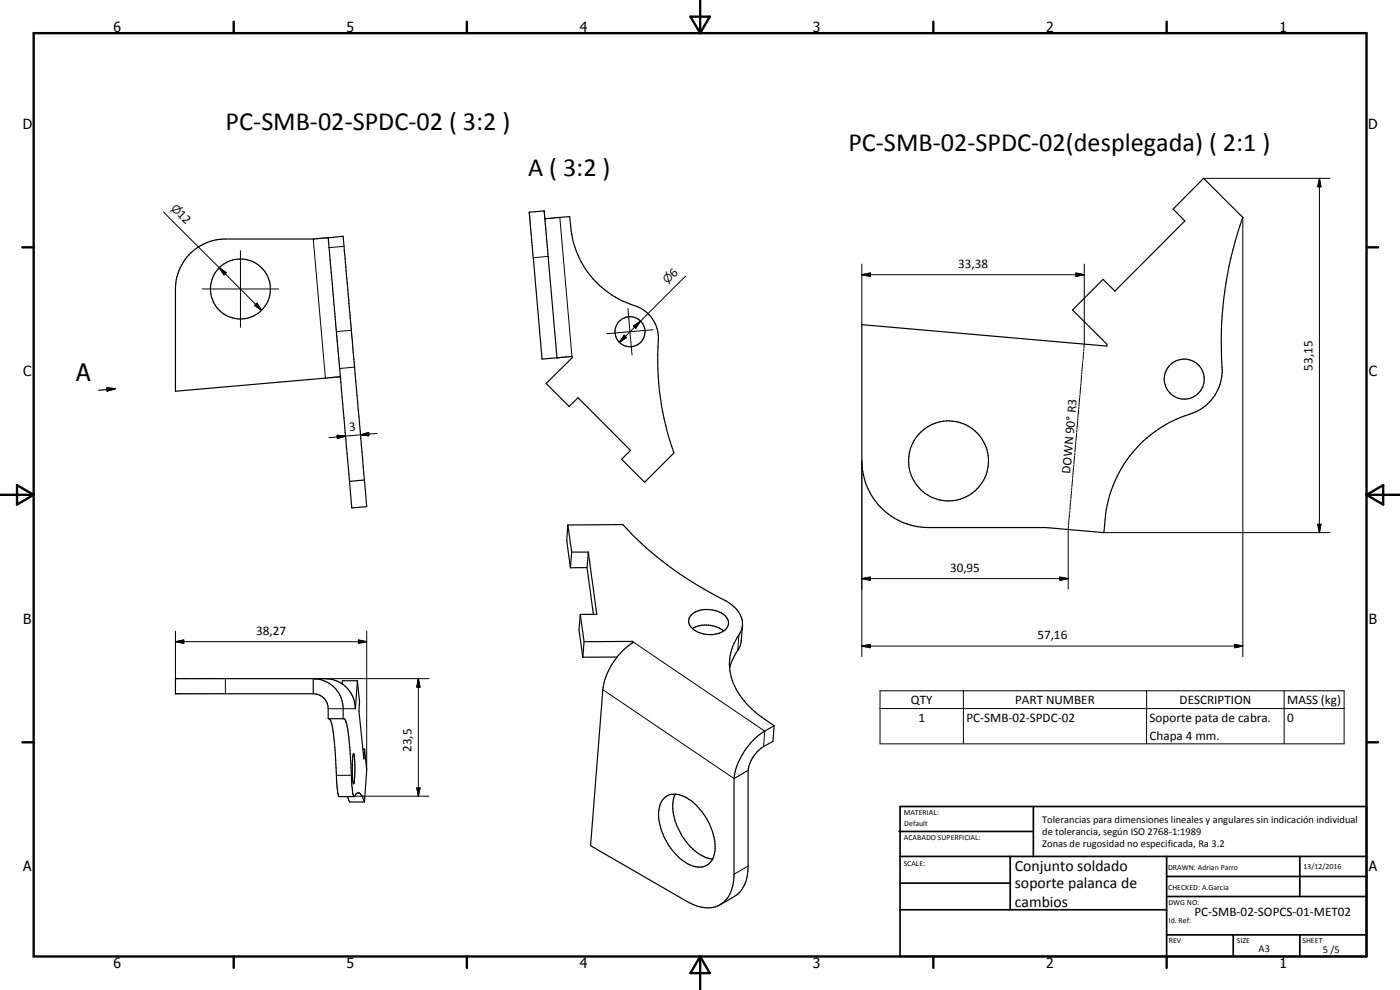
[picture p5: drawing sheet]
<svg xmlns="http://www.w3.org/2000/svg" width="420mm" height="297mm" viewBox="0 0 420 297" stroke-linecap="round" stroke-linejoin="round" font-family="sans-serif">
<g fill="none" stroke="#000" stroke-width=".35">
<path d="M98.5 71.3l6.4 73.1M98.5 71.3l4.5-.4 6.4 73.1M98.5 71.3l-4.5 .4h-26.4a15 15 0 0 0-14.9 15v30.7l49.4-4.4M158.8 63.7l4.6-.3 3.8 44-4.5 .3zM163.5 65.6l7.5-.6 .4 4.2a27.7 27.7 0 0 0 20.4 23 10.2 10.2 0 0 1 5.8 10 83.1 83.1 0 0 0 4.7 33.7l-8.8 8.8-6.9-6.9 2.6-2.7-15.7-15.8-2.7 2.7-6.9-6.9 7.8-7.7v-.4l-4.5 .4M163.5 65.6v.1M258.6 97.4l73.6 6.4v-.5l-10.3-10.3 9.1-9.2 3.6 3.5 21-21-3.5-3.6 9.1-9.2 11.8 11.7a114.7 114.7 0 0 0-6.2 46.7 13.9 13.9 0 0 1-11.1 12.8 36.3 36.3 0 0 0-24 31.1l-.4 4-17.5-1.5h-35.1a20 20 0 0 1-20.1-20zM32.1 116.4l2.5 .2-2.4 .7zM34.6 116.6l-5 .5M109.4 144l-4.5 .4M109.4 144l.7 8-4.5 .4-.7-8M170.4 157.5l16.5-.1a106.5 106.5 0 0 0 31.7 23.4 7.4 7.4 0 0 1 4 8.2 25.2 25.2 0 0 0-3.5 7.6 17.8 17.8 0 0 0 6.6 16.2 35.5 35.5 0 0 0 6.6 4.9"/>
<path d="M170.4 157.5l-.3 4.7 1.1 8.1M170.4 157.5l1.2 8.2M171.6 165.7l-.4 4.6M171.6 165.7h5M176.2 170.3l1.9 14M176.2 170.3h-5M176.6 165.7l2.5 18.6-5 .1M176.6 165.7l-.4 4.6M174.1 184.4l-.3 4.6 1.1 8.2M174.1 184.4l1.2 8.1M175.3 192.5l-.4 4.7M185.2 197.1l-10.3 .1"/>
<path d="M189.8 192.4v.5M189.8 192.4l-14.5 .1M189.8 192.4l.3 .3a20.3 20.3 0 0 0-9.2 14.2l-3.7 46.8 29 16.8a9.7 9.7 0 0 0 10.2 .8 10.2 10.2 0 0 0 3.9-9v-28.7M207.6 184.4a8 8 0 0 1 10.6 1.1 2.79 2.79 0 0 1-1.4 4.1 8.1 8.1 0 0 1-9.8-2l-.3-.7a2.56 2.56 0 0 1 .9-2.5zM207.8 188.6a8.5 8.5 0 0 1 9.4 .8M222.8 187.6l-.4 5.2-.5 1.4a20.5 20.5 0 0 0-2.9 6.2M94 208.2a4.5 4.5 0 0 1 4.5 4.4v3h4.7l.6 .8 .9 4.6 .9 14.8 .3 2.2 .3 1M94 208.2v-4.6a9 9 0 0 1 9 9v3M98.8 215.6a7.7 7.7 0 0 1 1.3 4.7l1.1 16 .4 2.5 .1 .2h4.6a1.18 1.18 0 0 1 1.1-1.1 1.18 1.18 0 0 1 1.3 1l.7 1.7M107.3 204.3l-.6 8.3a9.1 9.1 0 0 0-9-9h-45v4.6h41.3M107.3 204.3h-4.5l-.1 .9M107.3 204.3l.6 6.2-.2 2.9 1.5 14.3 .2-2.9"/>
<path d="M232.3 217.7l-.3 4.7-2.9 1.6a10 10 0 0 0-4.6 7.1M232.3 217.7l-2.8 1.7a20.5 20.5 0 0 0-9.2 14.2M104.2 239l.7 1.6h4.5M106.1 235.1v.1M106.1 226.2l.2 .7 .2 2.5v3.5l-.4 2.3-.4-2.7v-3.6zM108.9 224.8h.5M109.4 224.8l.7 6.3-.7 9.5M199 239.7a5.4 5.4 0 0 1 7.2-.3 18.5 18.5 0 0 1 8.4 15.9 4.9 4.9 0 0 1-7.6 4.2 18.3 18.3 0 0 1-9.3-16l.3-1.9zM202.6 238.3a11.5 11.5 0 0 0 .6 9.6 18.5 18.5 0 0 0 7.1 8.6l1.2 .7 2.4 .5M224.5 231.1l-4.2 2.5M224.5 231.1v28.7a10 10 0 0 1-4.1 9.2l-4.3 2.4"/>
<circle cx="72.2" cy="86.7" r="9"/>
<circle cx="189.1" cy="99.5" r="4.5"/>
<circle cx="355.4" cy="113.7" r="6"/>
<circle cx="284.7" cy="138.3" r="12"/>
</g>
<g fill="none" stroke="#000" stroke-width=".3">
<path d="M361.2 53.5h37.9M396 53.5l.4 2.5h-.9zM396 53.5v106.3M49.1 63.6l16.7 16.7M72.2 75.2v23M94 71.7l3.7 41.8M103.2 73.9l-4.4 .4M164.5 76.9l-4.4 .4M168 65.2l3.7 41.8M258.6 79.2v18.2M325.4 79.2l-.1 25.2M373 65.2v131.8"/>
<path d="M60.7 86.7h22.9M65.8 80.3l2.1 1.5-.7 .7zM65.8 80.3l12.7 12.8M76.4 91.7l.7-.7 1.4 2.1zM105.4 99.1l-4.4 .4M188.5 92.6l1.2 13.9M190.1 97.8l2.1-1.4-1.4 2.1zM192.2 96.4l-6.3 6.3M196 98.9l-13.9 1.2M205.7 82.9l-13.5 13.5M258.6 82.4l2.6-.5v1zM258.6 82.4h66.8"/>
<path d="M322.9 81.9l2.5 .5-2.5 .5zM106.4 110.2l-4.5 .4M187.3 100.6l.7 .7-2.1 1.4zM324 119.5l-.2 2.3M324.1 118.6v.6M324.3 116l-.2 2.3M324.4 115.1l-.1 .6M324.6 112.5l-.2 2.4M324.7 111.6l-.1 .6M324.9 109.1l-.2 2.3M325 108.2l-.1 .6M325.2 105.6l-.2 2.3"/>
<path d="M325.3 104.7l-.1 .6M101.2 130.6l2.5 .3-2.5 .7zM103.7 130.9l-5 .4M108.2 130.5l2.4-.7 .1 1zM113.2 130l-9.5 .9M258.6 138.3v58.7M322.3 139.5l-.1 .5M322.5 136.9l-.2 2.3M322.6 136l-.1 .6M322.8 133.4l-.2 2.3M322.9 132.5l-.1 .6M323.1 129.9l-.2 2.3"/>
<path d="M323.2 129l-.1 .6M323.4 126.4l-.2 2.3M323.5 125.6l-.1 .6M323.7 122.9l-.2 2.4M323.8 122.1v.6M320.7 157.7l-.1 19.1M320.7 156.8v.6M321 154.2l-.3 2.4M321 153.4v.6M321.3 150.7l-.2 2.4M321.3 149.9v.6M321.6 147.3l-.2 2.3"/>
<path d="M321.6 146.4v.6M321.9 143.8l-.2 2.3M322 142.9l-.1 .6M322.2 140.3l-.2 2.4M331.3 159.8h67.8M395.5 157.3h.9l-.4 2.5zM258.6 173.6l2.6-.5v1zM258.6 173.6h62M318 173.1l2.6 .5-2.6 .5zM52.7 192.5l2.4-.5v1zM52.7 192.5h57.4M52.7 189.4v14.2"/>
<path d="M107.6 192l2.5 .5-2.5 .5zM110.1 189.4v41.7M190.1 192.7l39.4 26.7-.4 4.6M221.8 190.5l-.4 4.7M258.6 193.8l2.6-.5v1.1zM258.6 193.8h114.4M370.5 193.3l2.5 .5-2.5 .6zM67.6 203.6v4.6M94 203.6h34.7M98.5 212.6h8.1M125.5 203.6l.6 2.6h-1zM125.5 203.6v35.3"/>
<path d="M180.9 206.9l39.4 26.7M264.1 212.6h139.3M264.1 207.3h139.3v15.9h-139.3zM289.1 207.3v15.9M344.1 207.3v15.9M385.4 207.3v15.9M101 232.6h4.4M106.4 238.9h22.3M125.1 236.4h1l-.6 2.5zM224.5 259.8l-4.2 2.5"/>
</g>
<g fill="#000">
<circle cx="163.3" cy="63.3" r=".18"/>
<circle cx="102.1" cy="113" r=".18"/>
</g>
<g fill="none" stroke="#000" stroke-width=".71">
<path d="M10.1 9.9h400v277.1h-400zM70.1 6.5v3.4M140.1 6.5v3.4M207.2 5h5.8l-2.9 4.9zM210.1 0v9.9M280.1 6.5v3.4M350.1 6.5v3.4M6.7 74.2h3.4M410.1 74.2h3.5M.1 148.5h10M5.1 145.6l5 2.9-5 2.9zM410.1 148.5h10"/>
<path d="M410.1 148.5l5-2.9v5.8zM6.7 222.7h3.4M410.1 222.7h3.5M70.1 287v3.4M140.1 287v3.4M210.1 287v10M210.1 287l2.9 5h-5.8zM280.1 287v3.4M350.1 287v3.4"/>
</g>
<g fill="none" stroke="#000" stroke-width=".51">
<path d="M269.8 249.5h40.3M270.1 242h140v45h-140zM270.1 257h140M303.2 257v16M310.1 242v15M350.1 257v30M390.1 257v12M270.1 265h33.1M270.1 273h80M350.1 269h60M350.1 263h60M350.1 280.5h60"/>
<path d="M370.1 280.5v6.5M390.1 280.5v6.5"/>
</g>
<g fill="#000">
<path d="M396 53.5l.4 2.5h-.9zM65.8 80.3l2.1 1.5-.7 .7zM76.4 91.7l.7-.7 1.4 2.1zM190.1 97.8l2.1-1.4-1.4 2.1zM258.6 82.4l2.6-.5v1zM322.9 81.9l2.5 .5-2.5 .5zM32.1 116.4l2.5 .2-2.4 .7zM187.3 100.6l.7 .7-2.1 1.4zM101.2 130.6l2.5 .3-2.5 .7zM108.2 130.5l2.4-.7 .1 1zM395.5 157.3h.9l-.4 2.5zM258.6 173.6l2.6-.5v1z"/>
<path d="M318 173.1l2.6 .5-2.6 .5zM52.7 192.5l2.4-.5v1zM107.6 192l2.5 .5-2.5 .5zM258.6 193.8l2.6-.5v1.1zM370.5 193.3l2.5 .5-2.5 .6zM125.5 203.6l.6 2.6h-1zM125.1 236.4h1l-.6 2.5z"/>
</g>
<g font-size="7.9">
<text x="67.7" y="38.9">PC-SMB-02-SPDC-02 ( 3:2 )</text>
<text x="254.6" y="45.2">PC-SMB-02-SPDC-02(desplegada) ( 2:1 )</text>
<text x="158.5" y="52.8">A ( 3:2 )</text>
</g>
<text font-size="7.2" x="22.8" y="114.2">A</text>
<g font-size="4.7">
<text x="304.6" y="261.2">Conjunto soldado</text>
<text x="304.6" y="266.6">soporte palanca de</text>
<text x="304.6" y="272">cambios</text>
</g>
<g font-size="4.2">
<text x="34" y="9.6">6</text>
<text x="104" y="9.6">5</text>
<text x="174" y="9.6">4</text>
<text x="244" y="9.6">3</text>
<text x="314" y="9.6">2</text>
<text x="384" y="9.6">1</text>
<text x="6.8" y="38.7">D</text>
<text x="410.6" y="38.7">D</text>
<text x="7" y="112.9">C</text>
<text x="410.8" y="112.9">C</text>
<text x="7" y="187.1">B</text>
<text x="410.8" y="187.1">B</text>
<text x="7" y="261.4">A</text>
<text x="410.8" y="261.4">A</text>
<text x="34" y="290.4">6</text>
<text x="104" y="290.4">5</text>
<text x="174" y="290.4">4</text>
<text x="244" y="290.4">3</text>
<text x="314" y="290.4">2</text>
<text x="384" y="290.4">1</text>
</g>
<g font-size="3.9">
<text x="53.1" y="64.6" transform="rotate(45 53.1 64.6)">12</text>
<text x="202.3" y="83.4" transform="rotate(-45 202.3 83.4)">6</text>
<text x="287.6" y="80.3">33,38</text>
<text x="393.9" y="111.2" transform="rotate(-90 393.9 111.2)">53,15</text>
<text x="104.8" y="129.2" transform="rotate(-5 104.8 129.2)">3</text>
<text x="321.2" y="142.2" transform="rotate(-85 321.2 142.2)">DOWN 90° R3</text>
<text x="285.1" y="171.6">30,95</text>
<text x="76.9" y="190.5">38,27</text>
<text x="311.4" y="191.8">57,16</text>
<text x="273.4" y="211.2">QTY</text>
<text x="304.7" y="211.2">PART NUMBER</text>
<text x="354" y="211.2">DESCRIPTION</text>
<text x="386.3" y="211.3">MASS (kg)</text>
<text x="275.6" y="216.5">1</text>
<text x="290" y="216.5">PC-SMB-02-SPDC-02</text>
<text x="345" y="216.6">Soporte pata de cabra.</text>
<text x="345" y="221.9">Chapa 4 mm.</text>
<text x="386.3" y="216.5">0</text>
<text x="123.5" y="225.6" transform="rotate(-90 123.5 225.6)">23,5</text>
<text x="358.5" y="275">PC-SMB-02-SOPCS-01-MET02</text>
</g>
<g font-size="3.3">
<text x="51.1" y="62.7" transform="rotate(45 51.1 62.7)">⌀</text>
<text x="200.3" y="85.3" transform="rotate(-45 200.3 85.3)">⌀</text>
</g>
<g font-size="3.1">
<text x="312.7" y="246.8">Tolerancias para dimensiones lineales y angulares sin indicación individual</text>
<text x="312.7" y="250.4">de tolerancia, según ISO 2768-1:1989</text>
<text x="312.7" y="254">Zonas de rugosidad no especificada, Ra 3.2</text>
<text x="377.7" y="285.6">A3</text>
<text x="397" y="285.9">5 /5</text>
</g>
<g font-size="2.4">
<text x="271.2" y="244.4">MATERIAL:</text>
<text x="271.3" y="252">ACABADO SUPERFICIAL:</text>
<text x="271.4" y="247.9">Default</text>
<text x="271.2" y="259.7">SCALE:</text>
<text x="350.6" y="261">DRAWN: Adrian Parro</text>
<text x="391.2" y="260.6">13/12/2016</text>
<text x="350.6" y="267">CHECKED: A.Garcia</text>
<text x="350.6" y="271.4">DWG NO:</text>
<text x="350.8" y="276.9">Id. Ref:</text>
<text x="350.8" y="282.8">REV</text>
<text x="371.2" y="282.9">SIZE</text>
<text x="390.9" y="282.9">SHEET</text>
</g>
</svg>
